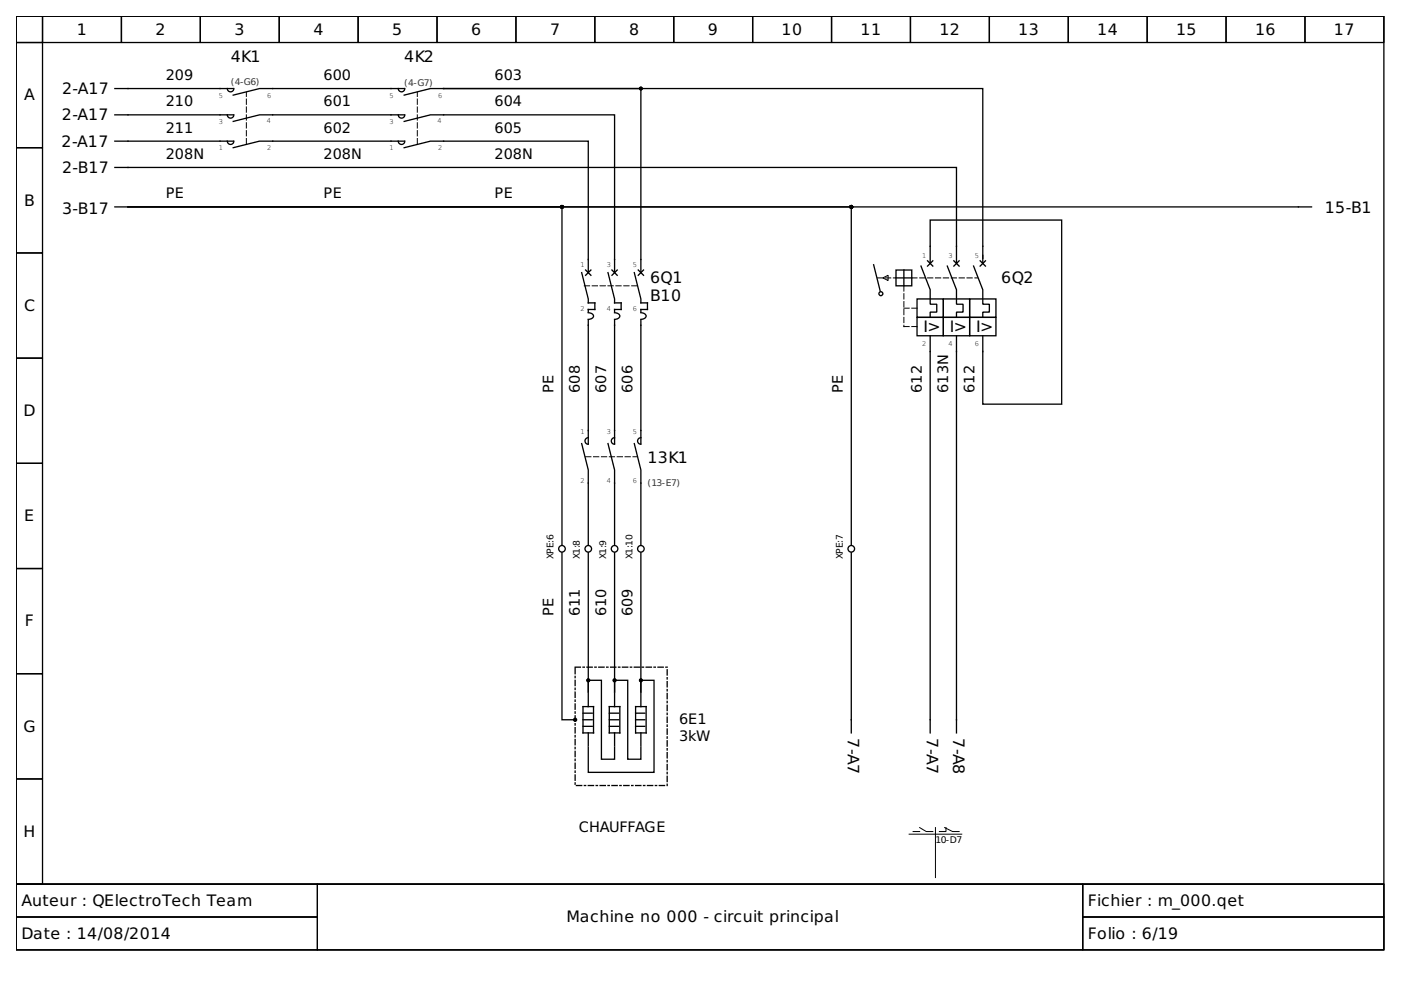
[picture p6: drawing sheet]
<svg xmlns="http://www.w3.org/2000/svg" width="297mm" height="210mm" viewBox="0 0 297 210" stroke-linecap="round" stroke-linejoin="round" font-family="sans-serif">
<g fill="none" stroke="#000" stroke-width=".28">
<path d="M3.4 3.4h290v184.1h-290zM3.4 3.4h5.6v5.6h-5.6zM3.4 9h5.6v22.3h-5.6zM9 3.4h16.7v5.6h-16.7zM24.4 18.8h25M25.7 3.4h16.8v5.6h-16.8zM42.5 3.4h16.7v5.6h-16.7zM48.2 18.8a.7 .7 0 0 0 .7 .7 .7 .7 0 0 0 .7-.7M59.2 3.4h16.7v5.6h-16.7zM75.9 3.4h16.8v5.6h-16.8zM84.4 18.8a.7 .7 0 0 0 .7 .7 .7 .7 0 0 0 .7-.7M85.7 18.8h-30.7l-5.6 1.4"/>
<path d="M92.7 3.4h16.7v5.6h-16.7zM94.1 18.8h114.3v37.1M94.1 18.8h41.8v39M94.1 18.8h-2.8l-5.6 1.4M109.4 3.4h16.7v5.6h-16.7zM126.1 3.4h16.7v5.6h-16.7zM142.8 3.4h16.8v5.6h-16.8zM159.6 3.4h16.7v5.6h-16.7zM176.3 3.4h16.7v5.6h-16.7zM193 3.4h16.8v5.6h-16.8zM209.8 3.4h16.7v5.6h-16.7zM226.5 3.4h16.7v5.6h-16.7z"/>
<path d="M243.2 3.4h16.8v5.6h-16.8zM260 3.4h16.7v5.6h-16.7zM276.7 3.4h16.7v5.6h-16.7zM3.4 31.3h5.6v22.3h-5.6zM24.4 35.5h178.4v20.4M24.4 29.9h25M24.4 24.4h25M48.2 29.9a.7 .7 0 0 0 .7 .7 .7 .7 0 0 0 .7-.7M48.2 24.4a.7 .7 0 0 0 .7 .6 .7 .7 0 0 0 .7-.6M84.4 29.9a.7 .7 0 0 0 .7 .7 .7 .7 0 0 0 .7-.7M84.4 24.4a.7 .7 0 0 0 .7 .6 .7 .7 0 0 0 .7-.6M85.7 31.3l5.6-1.4h33.4v27.9"/>
<path d="M85.7 25.7l5.6-1.3h39v33.4M85.7 29.9h-30.7l-5.6 1.4M85.7 24.4h-30.7l-5.6 1.3M3.4 53.6h5.6v22.3h-5.6zM24.4 43.9h2.7M27.1 43.9h251M27.1 43.9h153.4v71.6M27.1 43.9h92v71.6M123.3 57.8l1.4 5.6v.8h1.4v1.4h-1.4v.6M124.2 57.3l1.1 1.1M125.3 57.3l-1.1 1.1M128.9 57.8l1.4 5.6v.8h1.4v1.4h-1.4v.6"/>
<path d="M129.7 57.3l1.2 1.1M130.9 57.3l-1.2 1.1M134.5 57.8l1.4 5.6v.8h1.4v1.4h-1.4v.6M135.3 57.3l1.1 1.1M136.4 57.3l-1.1 1.1M185.2 56.1l1.4 5.6M190 57.3h3.3v3.3h-3.3zM190 58.9h3.3M191.6 57.3v3.3M195.3 56.4l1.9 5v3.1h1.4v1.7h-1.4v1.1M196.7 55.3l1.1 1.1M197.2 55.9v-9.2h27.9v39h-16.7v-14.5"/>
<path d="M197.8 55.3l-1.1 1.1M200.8 56.4l2 5v3.1h1.4v1.7h-1.4v1.1M202.2 55.3l1.2 1.1M203.4 55.3l-1.2 1.1M206.4 56.4l2 5v3.1h1.4v1.7h-1.4v1.1M207.8 55.3l1.1 1.1M208.9 55.3l-1.1 1.1M3.4 75.9h5.6v22.3h-5.6zM124.7 67.8v26.3M124.7 66.3a.83 .83 0 0 1 1.1 1l-.6 .4h-.5M130.3 67.8v26.3M130.3 66.3a.83 .83 0 0 1 1 1l-.6 .4h-.4"/>
<path d="M135.9 67.8v26.3M135.9 66.3a.83 .83 0 0 1 1 1l-.6 .4h-.4M194.4 63.4h5.6v3.9h-5.6zM194.4 67.3h5.6v3.9h-5.6zM197.2 71.2v84.2M200 67.3h5.6v3.9h-5.6zM200 63.4h5.6v3.9h-5.6zM202.8 71.2v84.2M205.6 67.3h5.6v3.9h-5.6zM205.6 63.4h5.6v3.9h-5.6zM3.4 98.2h5.6v22.3h-5.6zM123.3 94.1l1.4 5.5v15.9"/>
<path d="M124.7 92.8a.7 .7 0 0 0-.7 .7 .7 .7 0 0 0 .7 .7M128.9 94.1l1.4 5.5v15.9M130.3 92.8a.7 .7 0 0 0-.7 .7 .7 .7 0 0 0 .7 .7M134.5 94.1l1.4 5.5v15.9M135.9 92.8a.7 .7 0 0 0-.7 .7 .7 .7 0 0 0 .7 .7M119.1 117.2v35.4h2.8M124.7 117.2v29.6v-2.6h2.8v16.8h2.8v-2.5M130.3 117.2v29.6v-2.6h2.8v16.8h2.8v-2.5M135.9 117.2v29.6v-2.6h2.8v19.6h-14v-5.3M180.5 117.2v38.2M3.4 120.5h5.6v22.3h-5.6zM3.4 142.8h5.6v22.4h-5.6z"/>
<path d="M123.6 154h2M123.6 152.6h2M123.6 151.2h2M123.6 149.8h2.2v5.6h-2.2zM124.7 147v2.8M124.7 155.4v2.8M129.2 154h1.9M129.2 152.6h1.9M129.2 151.2h1.9M129.2 149.8h2.2v5.6h-2.2zM130.3 147v2.8M130.3 155.4v2.8"/>
<path d="M134.8 154h1.9M134.8 152.6h1.9M134.8 151.2h1.9M134.8 149.8h2.2v5.6h-2.2zM135.9 147v2.8M135.9 155.4v2.8M3.4 165.2h5.6v22.3h-5.6zM3.4 187.5h290v13.9h-290z"/>
<circle cx="186.8" cy="62.3" r=".42"/>
<circle cx="119.1" cy="116.4" r=".7"/>
<circle cx="124.7" cy="116.4" r=".7"/>
<circle cx="130.3" cy="116.4" r=".7"/>
<circle cx="135.9" cy="116.4" r=".7"/>
<circle cx="180.5" cy="116.4" r=".7"/>
</g>
<path d="M187.2 58.9l1.1-.5v1.1zM192.8 176.9h11.1M193.6 176.3h1.4M195 175.5l1.4 .8h1.4M198.3 175.5v10.6M200.3 175.5l1.7 .8h1.4M200.6 175.5v.8h-1.4M3.4 187.5h63.9v6.9h-63.9zM3.4 194.4h63.9v7h-63.9zM67.3 187.5h162.3v13.9h-162.3zM229.6 187.5h63.8v6.9h-63.8zM229.6 194.4h63.8v7h-63.8z" fill="none" stroke="#000" stroke-width=".21"/>
<path d="M121.9 141.5h19.6v25h-19.6z" fill="none" stroke="#000" stroke-width=".28" stroke-dasharray="1.1 .6 .3 .6"/>
<g fill="#000" stroke="#000" stroke-width=".28">
<circle cx="135.9" cy="18.8" r=".28"/>
<circle cx="119.1" cy="43.9" r=".28"/>
<circle cx="180.5" cy="43.9" r=".28"/>
<circle cx="121.9" cy="152.6" r=".32"/>
<circle cx="124.7" cy="144.2" r=".28"/>
<circle cx="130.3" cy="144.2" r=".28"/>
<circle cx="135.9" cy="144.2" r=".28"/>
</g>
<path d="M52.2 30.5v-10.9M88.5 30.5v-10.9M186.1 58.9h3.9M193.3 58.9h14M123.9 60.6h11.1M191.6 60.6v8.6M194.4 65.3h-2.8M194.4 69.2h-2.8M124.2 96.8h10.8" fill="none" stroke="#000" stroke-width=".21" stroke-dasharray="1.1 .6"/>
<g font-size="3.3">
<text x="16.3" y="7.3">1</text>
<text x="33" y="7.3">2</text>
<text x="49.7" y="7.3">3</text>
<text x="66.5" y="7.3">4</text>
<text x="83.2" y="7.3">5</text>
<text x="99.9" y="7.3">6</text>
<text x="116.6" y="7.3">7</text>
<text x="133.4" y="7.3">8</text>
<text x="150.1" y="7.3">9</text>
<text x="165.7" y="7.3">10</text>
<text x="182.4" y="7.3">11</text>
<text x="199.2" y="7.3">12</text>
<text x="215.9" y="7.3">13</text>
<text x="232.6" y="7.3">14</text>
<text x="249.4" y="7.3">15</text>
<text x="266.1" y="7.3">16</text>
<text x="282.8" y="7.3">17</text>
<text x="48.9" y="13">4K1</text>
<text x="85.7" y="13.1">4K2</text>
<text x="5.1" y="21.3">A</text>
<text x="13.2" y="20">2-A17</text>
<text x="13.1" y="25.5">2-A17</text>
<text x="13" y="31.2">2-A17</text>
<text x="13.2" y="36.8">2-B17</text>
<text x="5.1" y="43.6">B</text>
<text x="13.2" y="45.3">3-B17</text>
<text x="280.9" y="45.1">15-B1</text>
<text x="137.8" y="59.9">6Q1</text>
<text x="212.3" y="59.9">6Q2</text>
<text x="5.1" y="65.9">C</text>
<text x="137.8" y="63.8">B10</text>
<text x="195.8" y="70.4">I&gt;</text>
<text x="201.4" y="70.4">I&gt;</text>
<text x="207" y="70.4">I&gt;</text>
<text x="5" y="88.2">D</text>
<text x="137.3" y="98.1">13K1</text>
<text x="5.1" y="110.5">E</text>
<text x="5.3" y="132.8">F</text>
<text x="5" y="155.1">G</text>
<text x="179.8" y="156.5" transform="rotate(90 179.8 156.5)">7-A7</text>
<text x="196.5" y="156.5" transform="rotate(90 196.5 156.5)">7-A7</text>
<text x="202.1" y="156.5" transform="rotate(90 202.1 156.5)">7-A8</text>
<text x="5" y="177.4">H</text>
<text x="4.6" y="192.1">Auteur : QElectroTech Team</text>
<text x="120.1" y="195.5">Machine no 000 - circuit principal</text>
<text x="230.7" y="192.1">Fichier : m_000.qet</text>
<text x="4.6" y="199">Date : 14/08/2014</text>
<text x="230.7" y="199">Folio : 6/19</text>
</g>
<g font-size="3.1">
<text x="35.1" y="17">209</text>
<text x="68.6" y="17">600</text>
<text x="104.8" y="17">603</text>
<text x="35.1" y="22.6">210</text>
<text x="68.6" y="22.6">601</text>
<text x="104.8" y="22.6">604</text>
<text x="35.1" y="28.1">211</text>
<text x="68.6" y="28.1">602</text>
<text x="104.8" y="28.1">605</text>
<text x="35.1" y="33.7">208N</text>
<text x="68.6" y="33.7">208N</text>
<text x="104.8" y="33.7">208N</text>
<text x="35.1" y="42.1">PE</text>
<text x="68.6" y="42.1">PE</text>
<text x="104.8" y="42.1">PE</text>
<text x="117.4" y="83.3" transform="rotate(-90 117.4 83.3)">PE</text>
<text x="122.9" y="83.3" transform="rotate(-90 122.9 83.3)">608</text>
<text x="128.5" y="83.3" transform="rotate(-90 128.5 83.3)">607</text>
<text x="134.1" y="83.3" transform="rotate(-90 134.1 83.3)">606</text>
<text x="178.7" y="83.3" transform="rotate(-90 178.7 83.3)">PE</text>
<text x="195.4" y="83.3" transform="rotate(-90 195.4 83.3)">612</text>
<text x="201" y="83.3" transform="rotate(-90 201 83.3)">613N</text>
<text x="206.6" y="83.3" transform="rotate(-90 206.6 83.3)">612</text>
<text x="117.4" y="130.7" transform="rotate(-90 117.4 130.7)">PE</text>
<text x="122.9" y="130.7" transform="rotate(-90 122.9 130.7)">611</text>
<text x="128.5" y="130.7" transform="rotate(-90 128.5 130.7)">610</text>
<text x="134.1" y="130.7" transform="rotate(-90 134.1 130.7)">609</text>
<text x="144" y="153.4">6E1</text>
<text x="144" y="157.1">3kW</text>
<text x="122.7" y="176.3">CHAUFFAGE</text>
</g>
<g font-size="2" fill="#31363b">
<text x="48.9" y="18.1">(4-G6)</text>
<text x="85.7" y="18.1">(4-G7)</text>
<text x="137.3" y="103.1">(13-E7)</text>
</g>
<g font-size="2">
<text x="117.3" y="118.5" transform="rotate(-90 117.3 118.5)">XPE:6</text>
<text x="122.9" y="118.5" transform="rotate(-90 122.9 118.5)">X1:8</text>
<text x="128.5" y="118.5" transform="rotate(-90 128.5 118.5)">X1:9</text>
<text x="134.1" y="118.5" transform="rotate(-90 134.1 118.5)">X1:10</text>
<text x="178.7" y="118.5" transform="rotate(-90 178.7 118.5)">XPE:7</text>
<text x="198.3" y="178.8">10-D7</text>
</g>
<g font-size="1.4">
<text x="46.4" y="20.7">5</text>
<text x="56.7" y="20.7">6</text>
<text x="82.6" y="20.7">5</text>
<text x="92.9" y="20.7">6</text>
<text x="46.4" y="26.3">3</text>
<text x="56.5" y="26.2">4</text>
<text x="82.6" y="26.3">3</text>
<text x="92.8" y="26.2">4</text>
<text x="46.4" y="31.9">1</text>
<text x="56.7" y="31.9">2</text>
<text x="82.6" y="31.9">1</text>
<text x="92.9" y="31.9">2</text>
<text x="123.1" y="56.7">1</text>
<text x="128.6" y="56.7">3</text>
<text x="134.2" y="56.7">5</text>
<text x="195.5" y="54.7">1</text>
<text x="201.1" y="54.7">3</text>
<text x="206.7" y="54.7">5</text>
<text x="123.1" y="65.9">2</text>
<text x="128.6" y="65.9">4</text>
<text x="134.2" y="65.9">6</text>
<text x="195.5" y="73.4">2</text>
<text x="201.1" y="73.4">4</text>
<text x="206.7" y="73.4">6</text>
<text x="123.1" y="92.1">1</text>
<text x="128.6" y="92.1">3</text>
<text x="134.2" y="92.1">5</text>
<text x="123.1" y="102.4">2</text>
<text x="128.6" y="102.4">4</text>
<text x="134.2" y="102.4">6</text>
</g>
</svg>
